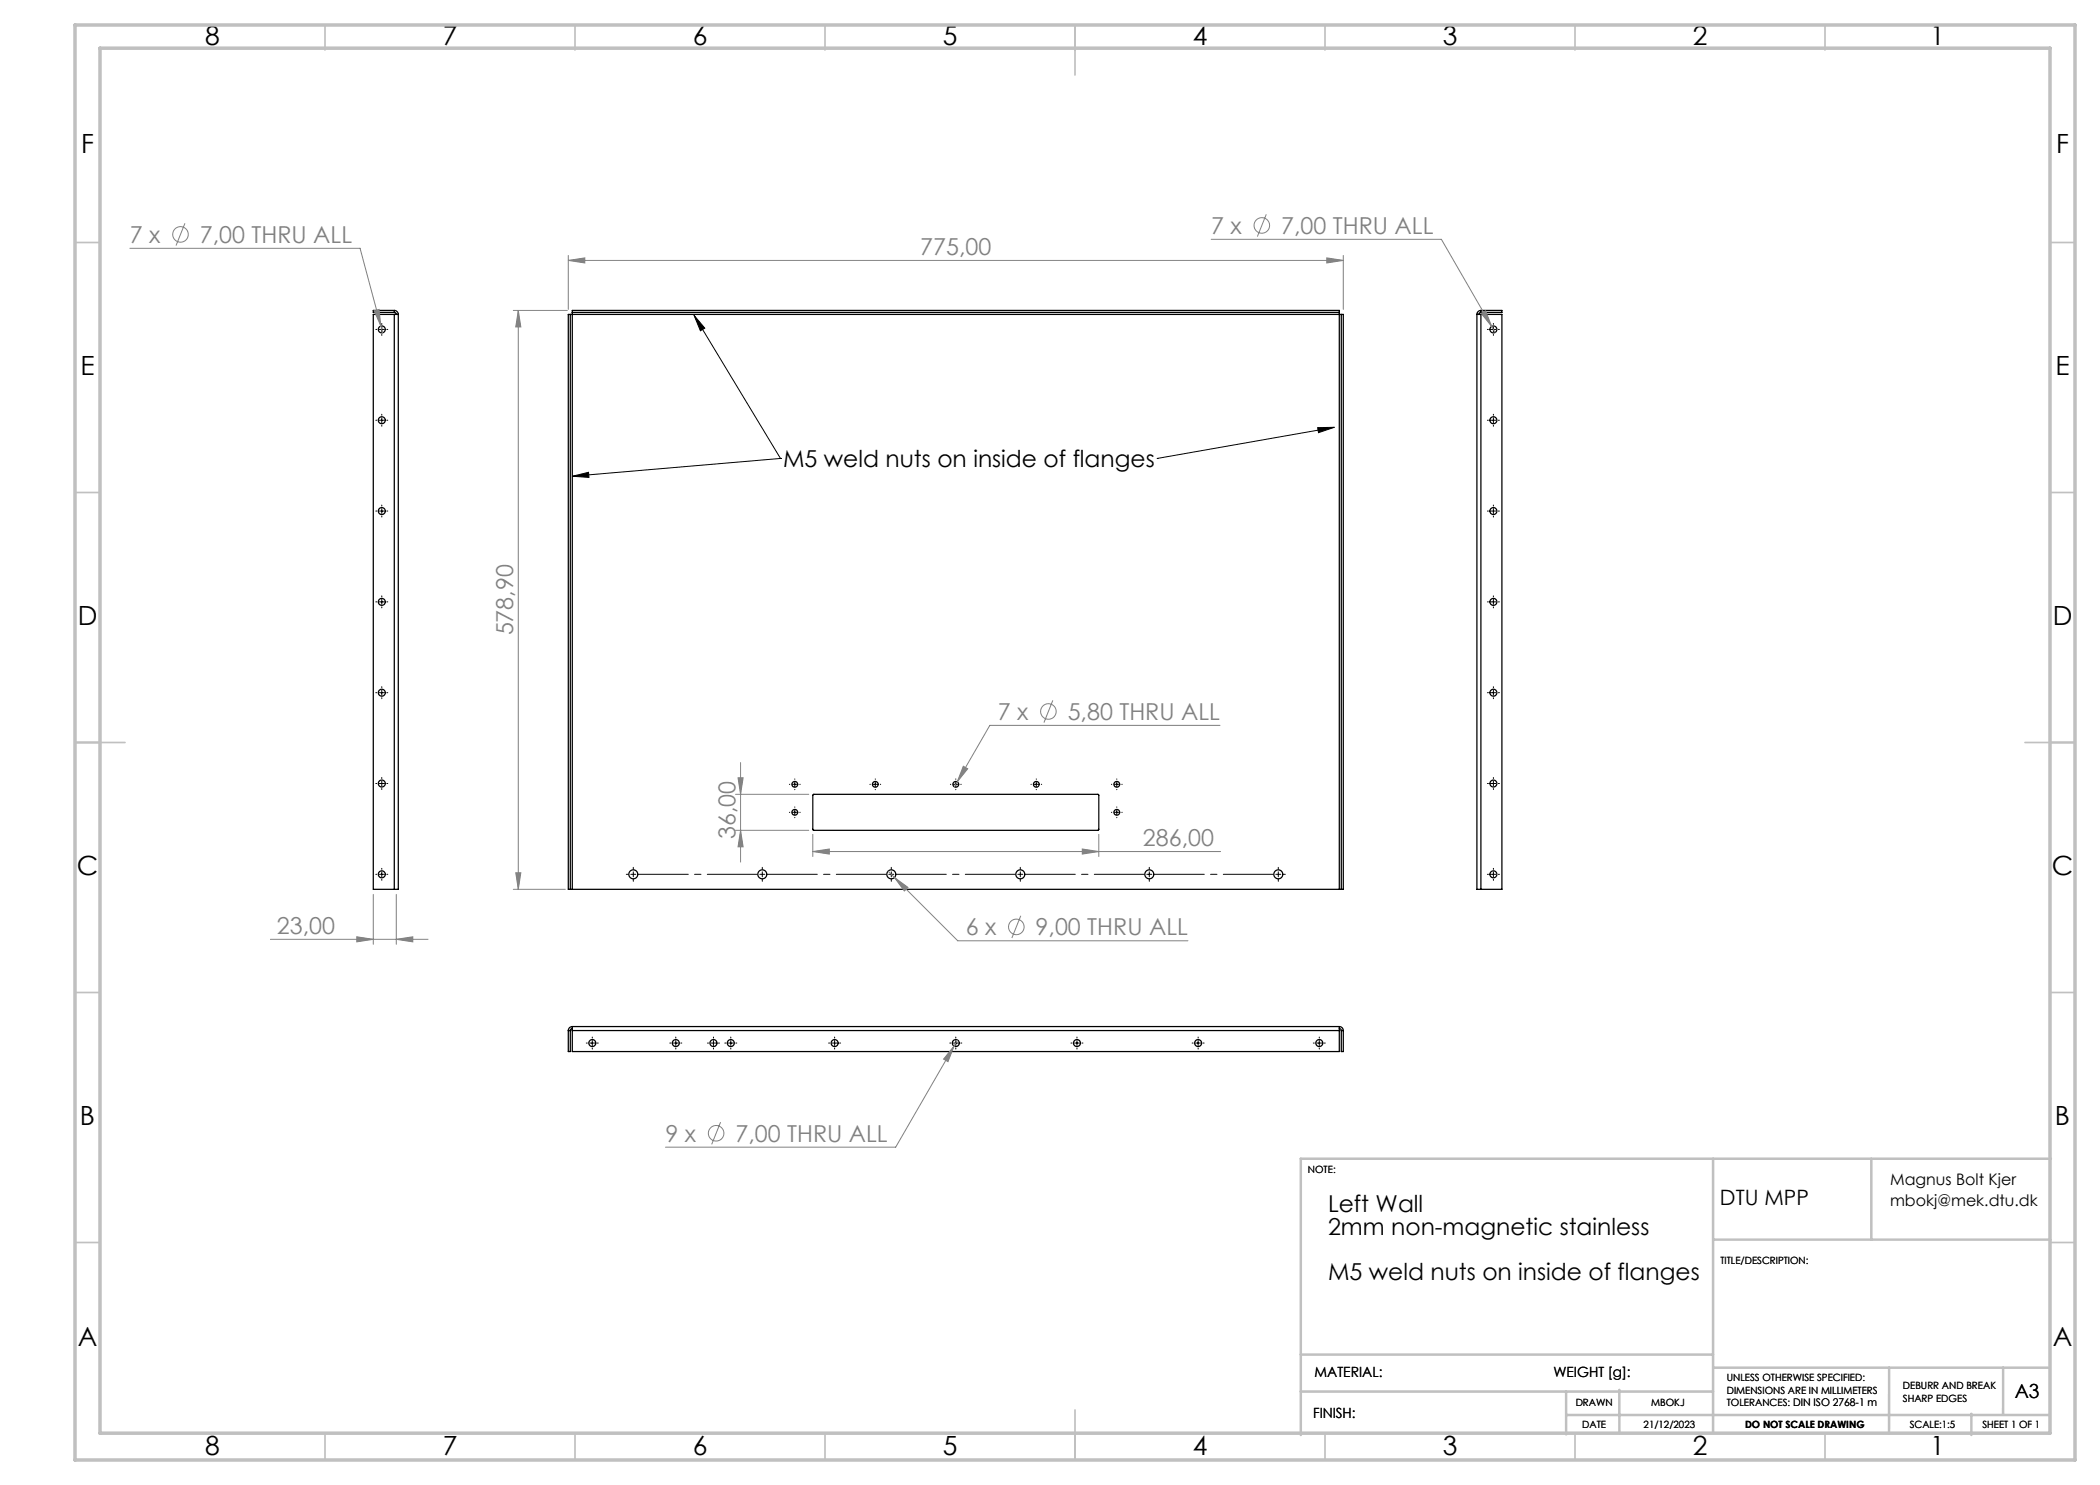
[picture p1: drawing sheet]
<svg xmlns="http://www.w3.org/2000/svg" width="420mm" height="297mm" viewBox="0 0 420 297" stroke-linecap="round" stroke-linejoin="round" font-family="sans-serif">
<g fill="none" stroke="#000" stroke-width=".25">
<path d="M78.9 62.9h.8M78.9 62.1a.8 .8 0 0 1 .8 .8M78.9 62.5l.2 .1 .2 .3M78.9 62.1h-4.2v.4h4.2M78.9 62.9h-4.2v115h4.2M78.9 62.1v.4M78.9 62.9v115M79.7 62.9v115h-.8M114.1 62.9h.4M114.1 62.9h-.4v115h.4M114.1 62.9v115M114.5 62.5v.4"/>
<path d="M114.5 62.5v-.4h153.4v.4M114.5 62.9v115M114.5 62.5h153.4M114.5 62.9h153.4M267.9 62.5v.4M267.9 62.9h.4M267.9 62.9v115M268.3 62.9v115M268.3 62.9h.4v115h-.4M295.4 62.9v115h.8M295.4 62.9h.8M296.2 62.1a.8 .8 0 0 0-.8 .8"/>
<path d="M296.2 62.5l-.3 .1-.1 .3M296.2 62.1h4.2v.4h-4.2M296.2 62.9h4.2v115h-4.2M296.2 62.1v.4M296.2 62.9v115M162.6 158.9h57l.2 .2v6.8l-.2 .2h-56.9l-.1-.2zM114.1 177.9h.4M114.5 177.9h153.4M267.9 177.9h.4M113.7 206.1v4.2h.4v-4.2M113.7 206.1h.4M114.5 205.3v.8"/>
<path d="M114.5 205.7l-.3 .1-.1 .3M114.5 205.3a.8 .8 0 0 0-.8 .8M114.5 206.1v4.2h153.4v-4.2M114.5 206.1h153.4M114.5 205.3h153.4M267.9 205.3v.8M267.9 205.7l.2 .1 .2 .3M267.9 205.3a.8 .8 0 0 1 .8 .8M268.3 206.1v4.2h.4v-4.2M268.3 206.1h.4"/>
<circle cx="76.4" cy="65.9" r=".7"/>
<circle cx="298.7" cy="65.9" r=".7"/>
<circle cx="76.4" cy="84" r=".7"/>
<circle cx="298.7" cy="84" r=".7"/>
<circle cx="76.4" cy="102.2" r=".7"/>
<circle cx="298.7" cy="102.2" r=".7"/>
<circle cx="76.4" cy="138.5" r=".7"/>
<circle cx="76.4" cy="120.4" r=".7"/>
<circle cx="298.7" cy="120.4" r=".7"/>
<circle cx="298.7" cy="138.5" r=".7"/>
<circle cx="76.4" cy="156.7" r=".7"/>
<circle cx="159" cy="156.9" r=".58"/>
<circle cx="175.1" cy="156.9" r=".58"/>
<circle cx="191.2" cy="156.9" r=".58"/>
<circle cx="207.3" cy="156.9" r=".58"/>
<circle cx="223.4" cy="156.9" r=".58"/>
<circle cx="298.7" cy="156.7" r=".7"/>
<circle cx="76.4" cy="174.9" r=".7"/>
<circle cx="126.7" cy="174.9" r=".9"/>
<circle cx="152.5" cy="174.9" r=".9"/>
<circle cx="159" cy="162.5" r=".58"/>
<circle cx="178.3" cy="174.9" r=".9"/>
<circle cx="204.1" cy="174.9" r=".9"/>
<circle cx="223.4" cy="162.5" r=".58"/>
<circle cx="229.9" cy="174.9" r=".9"/>
<circle cx="255.7" cy="174.9" r=".9"/>
<circle cx="298.7" cy="174.9" r=".7"/>
<circle cx="118.5" cy="208.6" r=".7"/>
<circle cx="135.2" cy="208.6" r=".7"/>
<circle cx="142.7" cy="208.6" r=".7"/>
<circle cx="146.2" cy="208.6" r=".7"/>
<circle cx="166.9" cy="208.6" r=".7"/>
<circle cx="191.2" cy="208.6" r=".7"/>
<circle cx="215.4" cy="208.6" r=".7"/>
<circle cx="239.6" cy="208.6" r=".7"/>
<circle cx="263.9" cy="208.6" r=".7"/>
</g>
<g fill="none" stroke="#808080" stroke-width=".2">
<path d="M26 49.7h46l4.2 15.5M37 44.7l-1.8 4.4M113.7 52.1l3.3-.5v1zM113.7 51.1v10.8M113.7 52.1h155M242.2 47.9h46.1l10.7 18.6M253.3 42.9l-1.8 4.4M265.4 51.6l3.3 .5-3.3 .5zM268.7 51.1v10.8M74.8 62.2l1-.3 .4 3.3zM76.2 65.2l.3 1.4M102.7 62.1h10.8"/>
<path d="M103.7 62.1v115.8M103.7 62.1l.5 3.3h-1zM296.2 62.7l.9-.5 1.2 3.1zM147.1 158.9h14.7M147.6 155.6h1l-.5 3.3zM148.1 152.5v19.9M192.7 153.2l.8 .6-2.1 2.6zM210.6 140.1l-1.8 4.4M244 145.1h-46l-7.1 12.3M74.7 178.9v10M79.3 178.9v10M102.7 177.9h10.4"/>
<path d="M103.2 174.6h1l-.5 3.3zM147.1 166.1h14.7M148.1 166.1l.5 3.3h-1zM162.6 170.3l3.3-.5v1zM162.6 166.9v4.4M162.6 170.3h81.5M177.6 174.2l14 14h46M178.9 175.5l2.7 2-.7 .7zM216.5 169.8l3.3 .5-3.3 .5zM219.8 166.9v4.4M54.1 187.9h31.5M71.4 187.4l3.3 .5-3.3 .5z"/>
<path d="M79.3 187.9l3.3-.5v1zM204.2 183.2l-1.8 4.4M190.8 209.2l-1.2 3.1-.9-.5zM191.5 208l-12.4 21.4h-46M144.1 224.4l-1.8 4.5"/>
<circle cx="36.1" cy="46.9" r="1.56"/>
<circle cx="252.4" cy="45.1" r="1.56"/>
<circle cx="209.7" cy="142.3" r="1.56"/>
<circle cx="203.3" cy="185.4" r="1.56"/>
<circle cx="143.2" cy="226.7" r="1.56"/>
</g>
<g fill="none" stroke="#000" stroke-width=".2">
<path d="M75.9 65.9h1M76.4 65.4v1M138.8 63.1l17.3 28.6M138.8 63.1l2.2 2.5-.9 .6zM298.2 65.9h1M298.7 65.4v1M75.9 84h1M76.4 83.5v1M114.5 95.3l3.2-.8 .1 1zM156.1 91.7l-41.6 3.6M156.1 91.7h.1M231.4 91.7h.1"/>
<path d="M263.5 85.5h3.4l-3.2 1zM266.9 85.5l-35.5 6.2M298.2 84h1M298.7 83.5v1M75.9 102.2h1M76.4 101.7v1M76.4 119.9v1M298.2 102.2h1M298.7 101.7v1M298.7 119.9v1M75.9 138.5h1M75.9 120.4h1"/>
<path d="M76.4 138v1M298.2 138.5h1M298.2 120.4h1M298.7 138v1M75.9 156.7h1M76.4 156.2v1M158.5 156.9h1M159 156.4v1M174.6 156.9h1M175.1 156.4v1M190.7 156.9h1M191.2 156.4v1"/>
<path d="M206.8 156.9h1M207.3 156.4v1M222.9 156.9h1M223.4 156.4v1M298.2 156.7h1M298.7 156.2v1M75.9 174.9h1M76.4 174.4v1M158.5 162.5h1M159 162v1M222.9 162.5h1M223.4 162v1"/>
<path d="M229.4 174.9h1M229.9 174.4v1M298.2 174.9h1M298.7 174.4v1M118 208.6h1M118.5 208.1v1M134.7 208.6h1M135.2 208.1v1M142.2 208.6h1M142.7 208.1v1M145.7 208.6h1M146.2 208.1v1"/>
<path d="M166.4 208.6h1M166.9 208.1v1M190.7 208.6h1M191.2 208.1v1M214.9 208.6h1M215.4 208.1v1M239.1 208.6h1M239.6 208.1v1M263.4 208.6h1M263.9 208.1v1"/>
</g>
<g fill="none" stroke="#000" stroke-width=".2" stroke-dasharray="15.2 1.3 1.3 1.3">
<path d="M75.4 65.9h-.2M76.4 64.9v-.2M76.4 66.9v.2M77.4 65.9h.2M297.7 65.9h-.2M298.7 64.9v-.2M298.7 66.9v.2M299.7 65.9h.2M75.4 84h-.2M76.4 83v-.2M76.4 85v.2M77.4 84h.2"/>
<path d="M297.7 84h-.2M298.7 83v-.2M298.7 85v.2M299.7 84h.2M75.4 102.2h-.2M76.4 119.4v-.2M76.4 101.2v-.2M76.4 103.2v.2M77.4 102.2h.2M297.7 102.2h-.2M298.7 119.4v-.2M298.7 101.2v-.2"/>
<path d="M298.7 103.2v.2M299.7 102.2h.2M75.4 138.5h-.2M75.4 120.4h-.2M76.4 137.5v-.2M76.4 139.5v.2M76.4 121.4v.2M77.4 138.5h.2M77.4 120.4h.2M297.7 138.5h-.2M297.7 120.4h-.2M298.7 137.5v-.2"/>
<path d="M298.7 139.5v.2M298.7 121.4v.2M299.7 138.5h.2M299.7 120.4h.2M75.4 156.7h-.2M76.4 155.7v-.2M76.4 157.7v.2M77.4 156.7h.2M158 156.9h-.1M159 155.9v-.1M159 157.9h.1M160 156.9h.1"/>
<path d="M174.1 156.9h-.1M175.1 155.9v-.1M175.1 157.9h.1M176.1 156.9h.1M190.2 156.9h-.1M191.2 155.9v-.1M191.2 157.9h.1M192.2 156.9h.1M206.3 156.9h-.1M207.3 155.9v-.1M207.3 157.9h.1M208.3 156.9h.1"/>
<path d="M222.4 156.9h-.1M223.4 155.9v-.1M223.4 157.9h.1M224.4 156.9h.1M297.7 156.7h-.2M298.7 155.7v-.2M298.7 157.7v.2M299.7 156.7h.2M75.4 174.9h-.2M76.4 173.9v-.2M76.4 175.9v.2M77.4 174.9h.2"/>
<path d="M125.7 174.9h-.4M126.7 174.9v-.5M126.7 174.9h-.5M126.7 174.9v.5M126.7 174.9h.5M126.7 173.9v-.4M126.7 175.9v.4M152.5 174.9v-.5M152.5 174.9h-.5M152.5 174.9v.5M152.5 174.9h.5M152.5 173.9v-.4"/>
<path d="M152.5 175.9v.4M158 162.5h-.1M159 161.5v-.1M159 163.5h.1M160 162.5h.1M178.3 174.9v-.5M178.3 174.9h-.5M178.3 174.9v.5M178.3 174.9h.5M178.3 173.9v-.4M178.3 175.9v.4M204.1 174.9v-.5"/>
<path d="M204.1 174.9h-.5M204.1 174.9v.5M204.1 174.9h.5M204.1 173.9v-.4M204.1 175.9v.4M222.4 162.5h-.1M223.4 161.5v-.1M223.4 163.5h.1M224.4 162.5h.1M229.9 173.9v-.4M229.9 175.9v.4M255.7 174.9v-.5"/>
<path d="M255.7 174.9h-.5M255.7 174.9v.5M255.7 174.9h.5M255.7 173.9v-.4M255.7 175.9v.4M256.7 174.9h.4M297.7 174.9h-.2M298.7 173.9v-.2M298.7 175.9v.2M299.7 174.9h.2M117.5 208.6h-.2M118.5 207.6v-.2"/>
<path d="M118.5 209.6v.2M119.5 208.6h.2M134.2 208.6h-.2M135.2 207.6v-.2M135.2 209.6v.2M136.2 208.6h.2M141.7 208.6h-.2M142.7 207.6v-.2M142.7 209.6v.2M143.7 208.6h.2M145.2 208.6h-.2M146.2 207.6v-.2"/>
<path d="M146.2 209.6v.2M147.2 208.6h.2M165.9 208.6h-.2M166.9 207.6v-.2M166.9 209.6v.2M167.9 208.6h.2M190.2 208.6h-.2M191.2 207.6v-.2M191.2 209.6v.2M192.2 208.6h.2M214.4 208.6h-.2M215.4 207.6v-.2"/>
<path d="M215.4 209.6v.2M216.4 208.6h.2M238.6 208.6h-.2M239.6 207.6v-.2M239.6 209.6v.2M240.6 208.6h.2M262.9 208.6h-.2M263.9 207.6v-.2M263.9 209.6v.2M264.9 208.6h.2"/>
</g>
<path d="M127.7 174.9h23.8M153.5 174.9h23.8M179.3 174.9h23.8M205.1 174.9h23.8M230.9 174.9h23.8" fill="none" stroke="#000" stroke-width=".2" stroke-dasharray="15.2 1.3 1.3 1.3" stroke-dashoffset="5.2"/>
<g fill="none" stroke="#c0c0c0" stroke-width=".35">
<path d="M65 5v5M115 5v5M165 5v5M215 5v10M265 5v5M315 5v5M365 5v5M15 48.5h5M410 48.5h5M15 98.5h5M410 98.5h5M15 148.5h10"/>
<path d="M405 148.5h10M15 198.5h5M410 198.5h5M15 248.5h5M410 248.5h5M65 287v5M115 287v5M165 287v5M215 282v10M265 287v5M315 287v5M365 287v5"/>
</g>
<g fill="none" stroke="#c0c0c0" stroke-width=".5">
<path d="M342.6 231.7v54.9M374.3 231.7v16.2M410.2 231.7h-150v55.3M342.6 247.9h67.5M260.2 278.3h82.4M260.2 270.9h82.4M313.2 278.3v8.6M323.9 278v8.6M342.6 273.5h67.4M377.8 273.5v13.1M400.6 273.5v9.3M313.2 283h96.8"/>
<path d="M394.3 282.8v4.2"/>
</g>
<path d="M15 5h400v287h-400zM20 9.6h390v277h-390z" fill="none" stroke="#c0c0c0" stroke-width=".7"/>
<path d="M114.5 95.3l3.2-.8 .1 1zM138.8 63.1l2.2 2.5-.9 .6zM263.5 85.5h3.4l-3.2 1z" fill="#000"/>
<g fill="#808080">
<path d="M192.7 153.2l-1.3 3.2 2.1-2.6zM178.9 175.5l2 2.7 .7-.7zM113.7 52.1l3.3-.5v1zM265.4 51.6l3.3 .5-3.3 .5zM162.6 170.3l3.3-.5v1zM216.5 169.8l3.3 .5-3.3 .5zM74.8 62.2l1.4 3-.4-3.3zM71.4 187.4l3.3 .5-3.3 .5zM79.3 187.9l3.3-.5v1zM190.8 209.2l-2.1 2.6 .9 .5zM296.2 62.7l2.1 2.6-1.2-3.1z"/>
<path d="M148.1 166.1l.5 3.3h-1zM147.6 155.6h1l-.5 3.3z"/>
<path d="M103.7 62.1l.5 3.3h-1zM103.2 174.6h1l-.5 3.3z"/>
</g>
<g font-size="5.3">
<text x="41" y="8.9">8</text>
<text x="88.5" y="8.9">7</text>
<text x="138.5" y="8.9">6</text>
<text x="188.5" y="8.9">5</text>
<text x="238.5" y="8.9">4</text>
<text x="288.5" y="8.9">3</text>
<text x="338.5" y="8.9">2</text>
<text x="386" y="8.9">1</text>
<text x="16.2" y="30.7">F</text>
<text x="411.2" y="30.7">F</text>
<text x="16.1" y="74.9">E</text>
<text x="411.1" y="74.9">E</text>
<text x="15.5" y="124.9">D</text>
<text x="410.5" y="124.9">D</text>
<text x="15.4" y="174.9">C</text>
<text x="410.4" y="174.9">C</text>
<text x="16" y="224.9">B</text>
<text x="411" y="224.9">B</text>
<text x="15.5" y="269.2">A</text>
<text x="410.5" y="269.2">A</text>
<text x="41" y="290.9">8</text>
<text x="88.5" y="290.9">7</text>
<text x="138.5" y="290.9">6</text>
<text x="188.5" y="290.9">5</text>
<text x="238.5" y="290.9">4</text>
<text x="288.5" y="290.9">3</text>
<text x="338.5" y="290.9">2</text>
<text x="386" y="290.9">1</text>
</g>
<g font-size="4.7" fill="#808080">
<text x="242.2" y="46.8">7 x</text>
<text x="256.2" y="46.8">7,00 THRU ALL</text>
<text x="26" y="48.6">7 x</text>
<text x="40" y="48.6">7,00 THRU ALL</text>
<text x="184" y="51.1">775,00</text>
<text x="102.6" y="127.1" transform="rotate(-90 102.6 127.1)">578,90</text>
<text x="199.6" y="144">7 x</text>
<text x="213.5" y="144">5,80 THRU ALL</text>
<text x="147.1" y="167.8" transform="rotate(-90 147.1 167.8)">36,00</text>
<text x="228.6" y="169.3">286,00</text>
<text x="55.4" y="186.9">23,00</text>
<text x="193.1" y="187.1">6 x</text>
<text x="207.1" y="187.1">9,00 THRU ALL</text>
<text x="133.1" y="228.4">9 x</text>
<text x="147.1" y="228.4">7,00 THRU ALL</text>
</g>
<g font-size="4.7">
<text x="156.6" y="93.4">M5 weld nuts on inside of flanges</text>
<text x="265.6" y="242.4">Left Wall</text>
<text x="265.6" y="247">2mm non-magnetic stainless</text>
<text x="265.6" y="256">M5 weld nuts on inside of flanges</text>
</g>
<text font-size="4.2" x="344" y="240.9">DTU MPP</text>
<text font-size="3.9" x="403" y="279.6">A3</text>
<g font-size="3.2">
<text x="378" y="237">Magnus Bolt Kjer</text>
<text x="378" y="241.1">mbokj@mek.dtu.dk</text>
</g>
<g font-size="2.8">
<text x="262.9" y="275.4">MATERIAL:</text>
<text x="310.7" y="275.4">WEIGHT [g]:</text>
<text x="262.6" y="283.6">FINISH:</text>
</g>
<g font-size="2">
<text x="261.6" y="234.6">NOTE:</text>
<text x="344.1" y="252.7">TITLE/DESCRIPTION:</text>
<text x="315.1" y="281.3">DRAWN</text>
<text x="330.2" y="281.3">MBOKJ</text>
<text x="345.4" y="276.3">UNLESS OTHERWISE SPECIFIED:</text>
<text x="345.4" y="278.8">DIMENSIONS ARE IN MILLIMETERS</text>
<text x="345.4" y="281.3">TOLERANCES: DIN ISO 2768-1 m</text>
<text x="380.6" y="277.8">DEBURR AND BREAK</text>
<text x="380.6" y="280.3">SHARP EDGES</text>
<text x="316.4" y="285.6">DATE</text>
<text x="328.7" y="285.6">21/12/2023</text>
<text x="349" y="285.6">DO NOT SCALE DRAWING</text>
<text x="381.9" y="285.6">SCALE:1:5</text>
<text x="396.5" y="285.6">SHEET 1 OF 1</text>
</g>
</svg>
